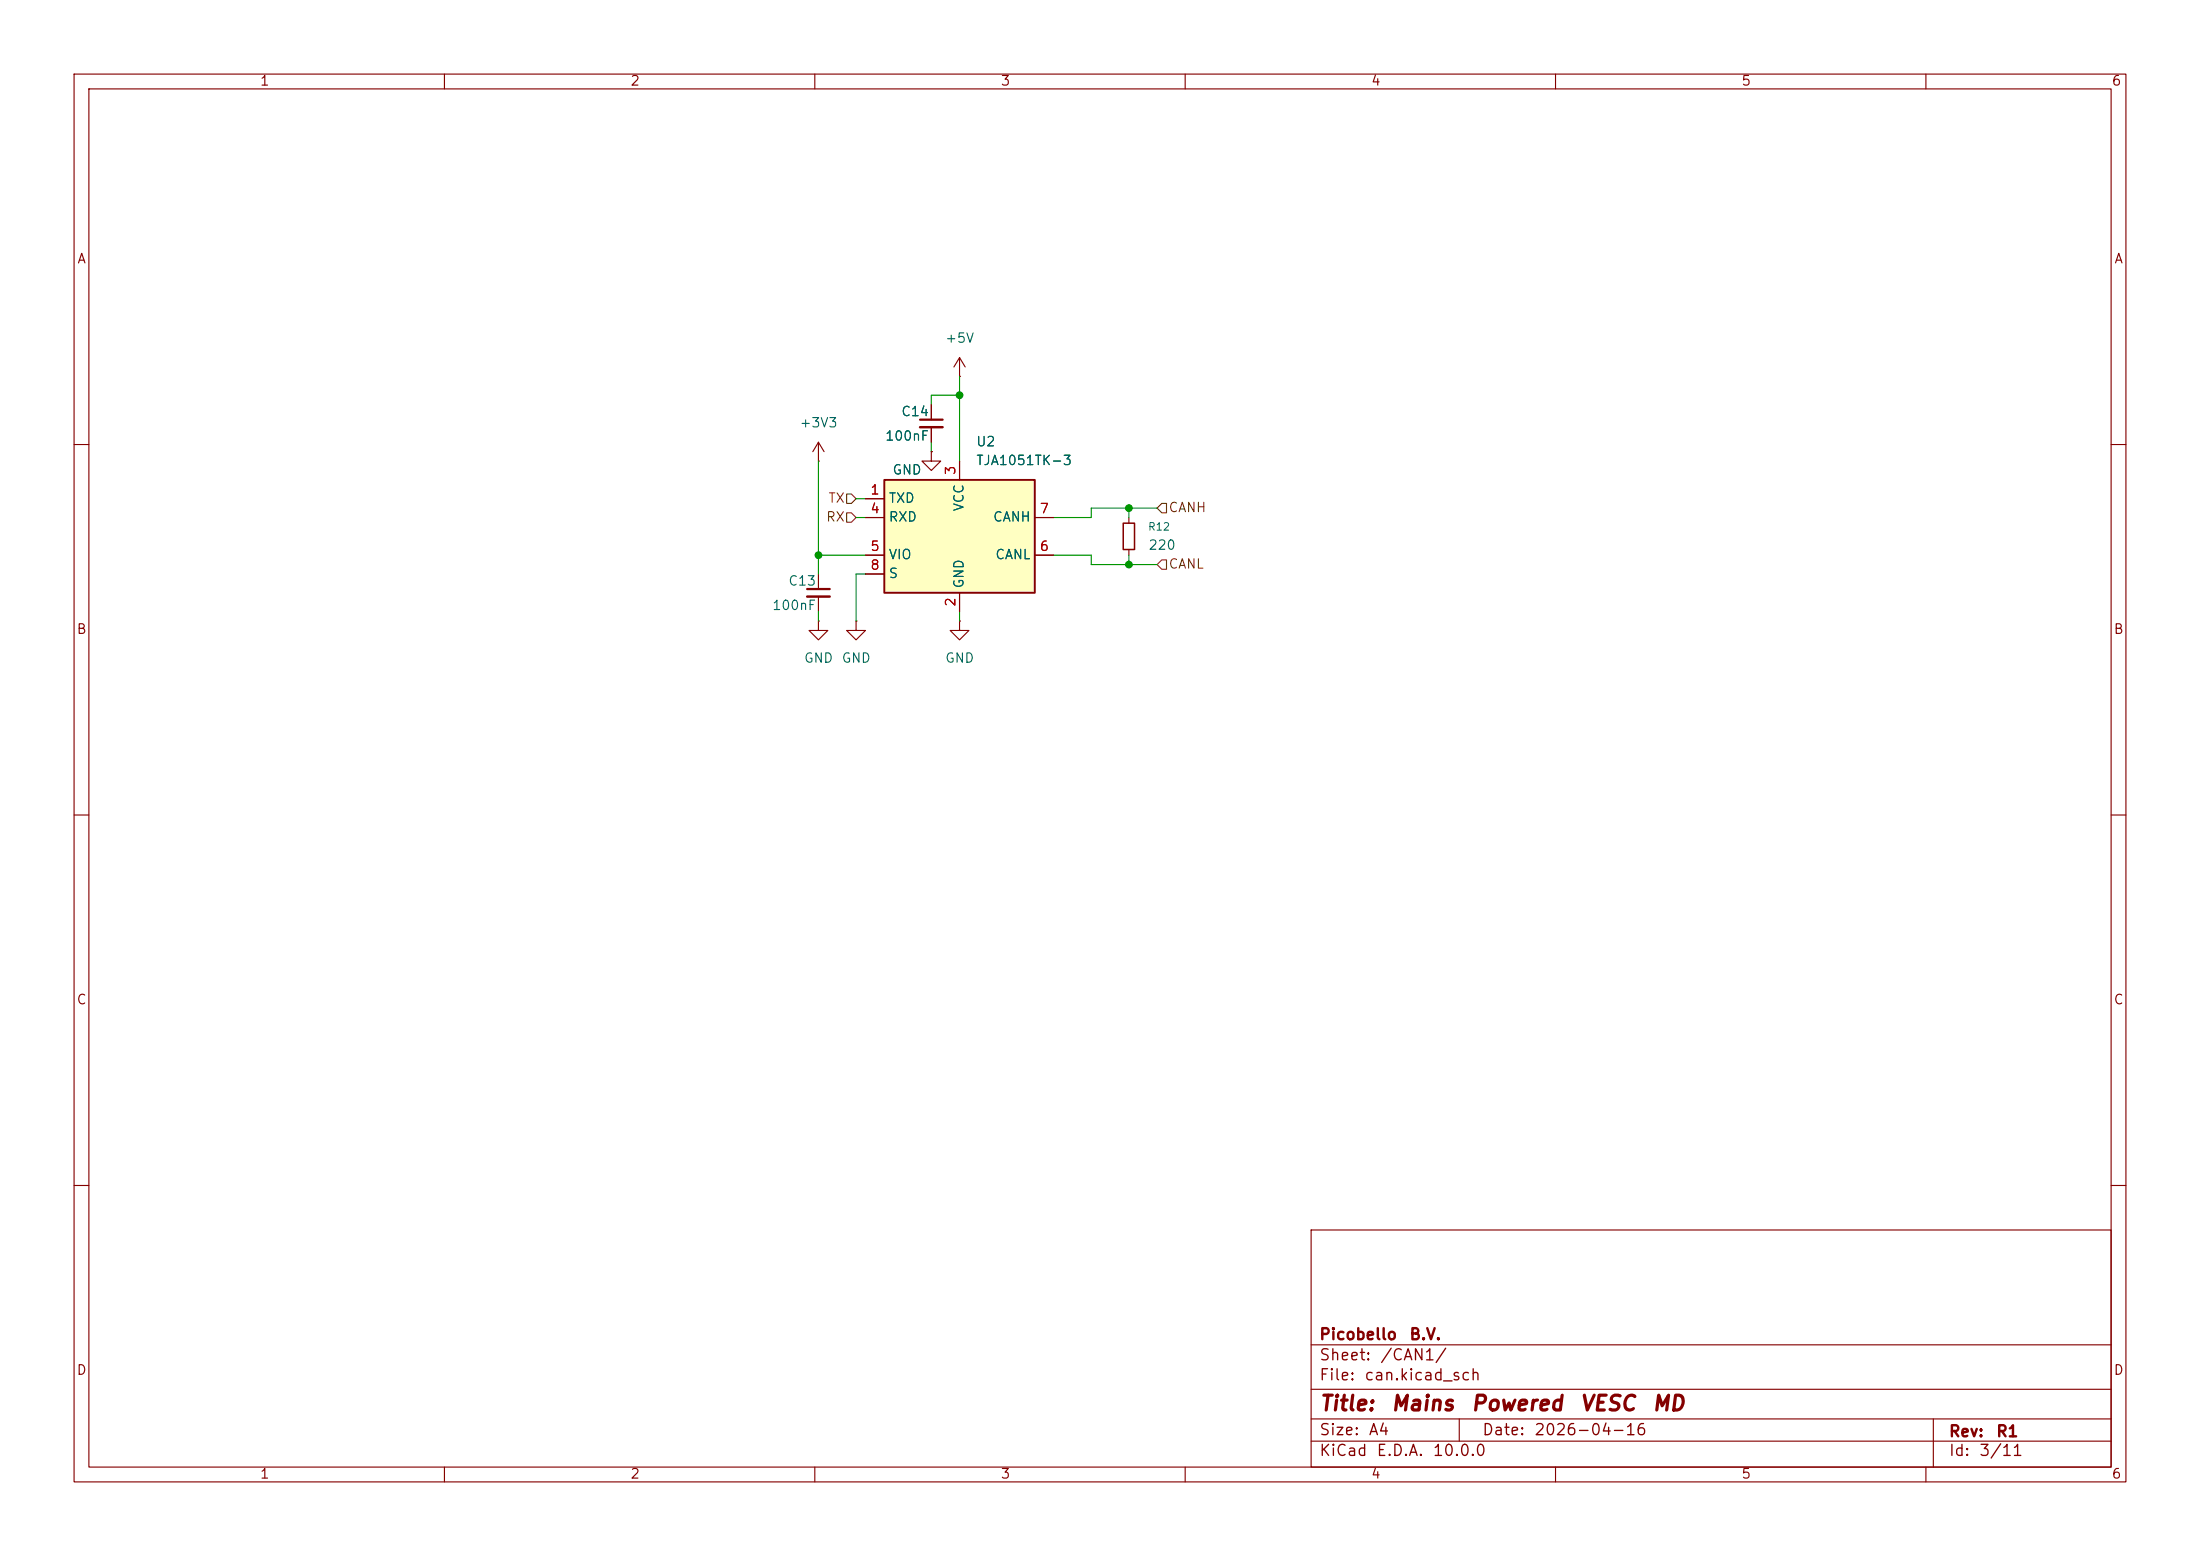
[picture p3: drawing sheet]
<svg xmlns="http://www.w3.org/2000/svg" width="297mm" height="210mm" viewBox="0 0 297 210" stroke-linecap="round" stroke-linejoin="round" font-family="sans-serif">
<g fill="none" stroke="#840000" stroke-width=".15">
<path d="M10 10h277v190h-277zM12 12h273v186h-273zM60 10v2M110 10v2M160 10v2M210 10v2M260 10v2M10 60h2M125.7 61v1.2h1.3l-1.3 1.3-1.2-1.3h1.2M125.7 61h.1M285 60h2M129.5 83.8v1.3h1.3l-1.3 1.3-1.2-1.3h1.2"/>
<path d="M129.5 83.8h.1M10 110h2M285 110h2M10 160h2M177 166h108v32h-108zM285 160h2M60 198v2M110 198v2M160 198v2M177 194.5h108M177 191.5h108M177 187.5h108"/>
<path d="M177 181.5h108M197 191.5v3M210 198v2M260 198v2M261 191.5v6.5"/>
</g>
<path d="M119.4 64.8h20.3v15.2h-20.3z" fill="#ffffc2"/>
<path d="M119.4 64.8h20.3v15.2h-20.3z" fill="none" stroke="#840000" stroke-width=".25"/>
<g fill="none" stroke="#840000" stroke-width=".15">
<path d="M110.5 59.7l-.8 1.3M110.5 59.7l.8 1.3M110.5 59.7v2.5M125.7 54.6v2M125.7 57.7v2M129.5 50.8h.1M129.5 48.3v2.5M129.5 48.3l-.7 1.2M129.5 48.3l.8 1.2M110.5 62.2h.1M110.5 77.5v2M116.8 67.3h2.6"/>
<path d="M116.8 69.9h2.6M116.8 74.9h2.6M116.8 77.5h2.6M125.7 61h.1M129.5 62.2v2.6M139.7 69.9h2.5M139.7 74.9h2.5M152.4 69.9v.7M152.4 74.2v.7M110.5 83.8v1.3h1.3l-1.3 1.3-1.3-1.3h1.3M110.5 83.8h.1M110.5 80.5v2.1"/>
<path d="M115.6 83.8v1.3h1.2l-1.2 1.3-1.3-1.3h1.3M115.6 83.8h.1M129.5 80v2.6"/>
</g>
<path d="M124.2 56.6h3.1M109 79.5h3" fill="none" stroke="#840000" stroke-width=".3"/>
<path d="M124.2 57.7h3.1M109 80.5h3" fill="none" stroke="#840000" stroke-width=".33"/>
<path d="M151.6 70.6h1.6v3.6h-1.6z" fill="none" stroke="#840000" stroke-width=".2"/>
<path d="M114.3 66.7h.6l.7 .6-.7 .6h-.6zM114.3 69.2h.6l.7 .7-.7 .6h-.6zM156.8 75.6h.7v1.2h-.7l-.6-.6zM156.8 67.9h.7v1.3h-.7l-.6-.6z" fill="none" stroke="#725600" stroke-width=".15"/>
<g fill="none" stroke="#009600" stroke-width=".15">
<path d="M125.7 59.7v1.3M129.5 50.8v11.4M129.5 53.3h-3.8v1.3M110.5 74.9h6.3M110.5 62.2v15.3M115.6 69.9h1.2M115.6 67.3h1.2M116.8 77.5h-1.2v6.3M142.2 74.9h5.1v1.3h8.9M152.4 68.6v1.3M152.4 74.9v1.3M156.2 68.6h-8.9v1.3h-5.1"/>
<path d="M110.5 82.6v1.2M129.5 82.6v1.2"/>
</g>
<g fill="#009600" stroke="#009600" stroke-width=".14">
<circle cx="152.4" cy="68.6" r=".46"/>
<circle cx="152.4" cy="76.2" r=".46"/>
<circle cx="110.5" cy="74.9" r=".46"/>
<circle cx="129.5" cy="53.3" r=".46"/>
</g>
<g font-size="2" fill="#840000">
<text x="178" y="190.9">Title:</text>
<text x="187.7" y="190.9">Mains</text>
<text x="198.5" y="190.9">Powered</text>
<text x="213.2" y="190.9">VESC</text>
<text x="222.9" y="190.9">MD</text>
</g>
<g font-size="1.5" fill="#840000">
<text x="178" y="184">Sheet:</text>
<text x="178" y="181.2">Picobello</text>
<text x="186.2" y="184">/CAN1/</text>
<text x="190.2" y="181.2">B.V.</text>
<text x="178" y="186.7">File:</text>
<text x="184.1" y="186.7">can.kicad_sch</text>
<text x="178" y="196.9">KiCad</text>
<text x="178" y="194.1">Size:</text>
<text x="184.7" y="194.1">A4</text>
<text x="185.7" y="196.9">E.D.A.</text>
<text x="193.3" y="196.9">10.0.0</text>
<text x="200" y="194.1">Date:</text>
<text x="207" y="194.1">2026-04-16</text>
<text x="263" y="194.3">Rev:</text>
<text x="263" y="196.9">Id:</text>
<text x="267.1" y="196.9">3/11</text>
<text x="269.4" y="194.3">R1</text>
</g>
<g font-size="1.3" fill="#840000">
<text x="35" y="11.9">1</text>
<text x="85" y="11.9">2</text>
<text x="135" y="11.9">3</text>
<text x="185" y="11.9">4</text>
<text x="235" y="11.9">5</text>
<text x="285" y="11.9">6</text>
<text x="10.3" y="35.9">A</text>
<text x="285.3" y="35.9">A</text>
<text x="10.3" y="85.9">B</text>
<text x="285.3" y="85.9">B</text>
<text x="10.3" y="135.9">C</text>
<text x="285.3" y="135.9">C</text>
<text x="10.3" y="185.9">D</text>
<text x="285.3" y="185.9">D</text>
<text x="35" y="199.9">1</text>
<text x="85" y="199.9">2</text>
<text x="135" y="199.9">3</text>
<text x="185" y="199.9">4</text>
<text x="235" y="199.9">5</text>
<text x="285" y="199.9">6</text>
</g>
<g font-size="1.3" fill="#006464">
<text x="127.5" y="46.6">+5V</text>
<text x="107.8" y="58">+3V3</text>
<text x="119.4" y="59.8">100nF</text>
<text x="121.6" y="56.5">C14</text>
<text x="120.4" y="64.4">GND</text>
<text x="131.7" y="63.1">TJA1051TK-3</text>
<text x="131.7" y="60.6">U2</text>
<text x="119.9" y="68.2">TXD</text>
<text x="119.9" y="70.7">RXD</text>
<text x="130.4" y="69.1" transform="rotate(-90 130.4 69.1)">VCC</text>
<text x="134" y="70.7">CANH</text>
<text x="119.9" y="75.8">VIO</text>
<text x="134.3" y="75.8">CANL</text>
<text x="154.9" y="74.5">220</text>
<text x="104.2" y="82.7">100nF</text>
<text x="106.3" y="79.3">C13</text>
<text x="119.9" y="78.3">S</text>
<text x="130.4" y="79.5" transform="rotate(-90 130.4 79.5)">GND</text>
<text x="108.5" y="89.8">GND</text>
<text x="113.5" y="89.8">GND</text>
<text x="127.5" y="89.8">GND</text>
</g>
<g font-size="1.3" fill="#a90000">
<text x="129.3" y="64.2" transform="rotate(-90 129.3 64.2)">3</text>
<text x="117.4" y="67.1">1</text>
<text x="117.4" y="69.6">4</text>
<text x="140.3" y="69.6">7</text>
<text x="117.4" y="74.7">5</text>
<text x="117.4" y="77.2">8</text>
<text x="140.3" y="74.7">6</text>
<text x="129.3" y="82" transform="rotate(-90 129.3 82)">2</text>
</g>
<g font-size="1.3" fill="#725600">
<text x="111.4" y="70.7">RX</text>
<text x="111.7" y="68.2">TX</text>
<text x="157.7" y="69.4">CANH</text>
<text x="157.7" y="77.1">CANL</text>
</g>
<text font-size="1" fill="#006464" x="154.9" y="71.9">R12</text>
</svg>
